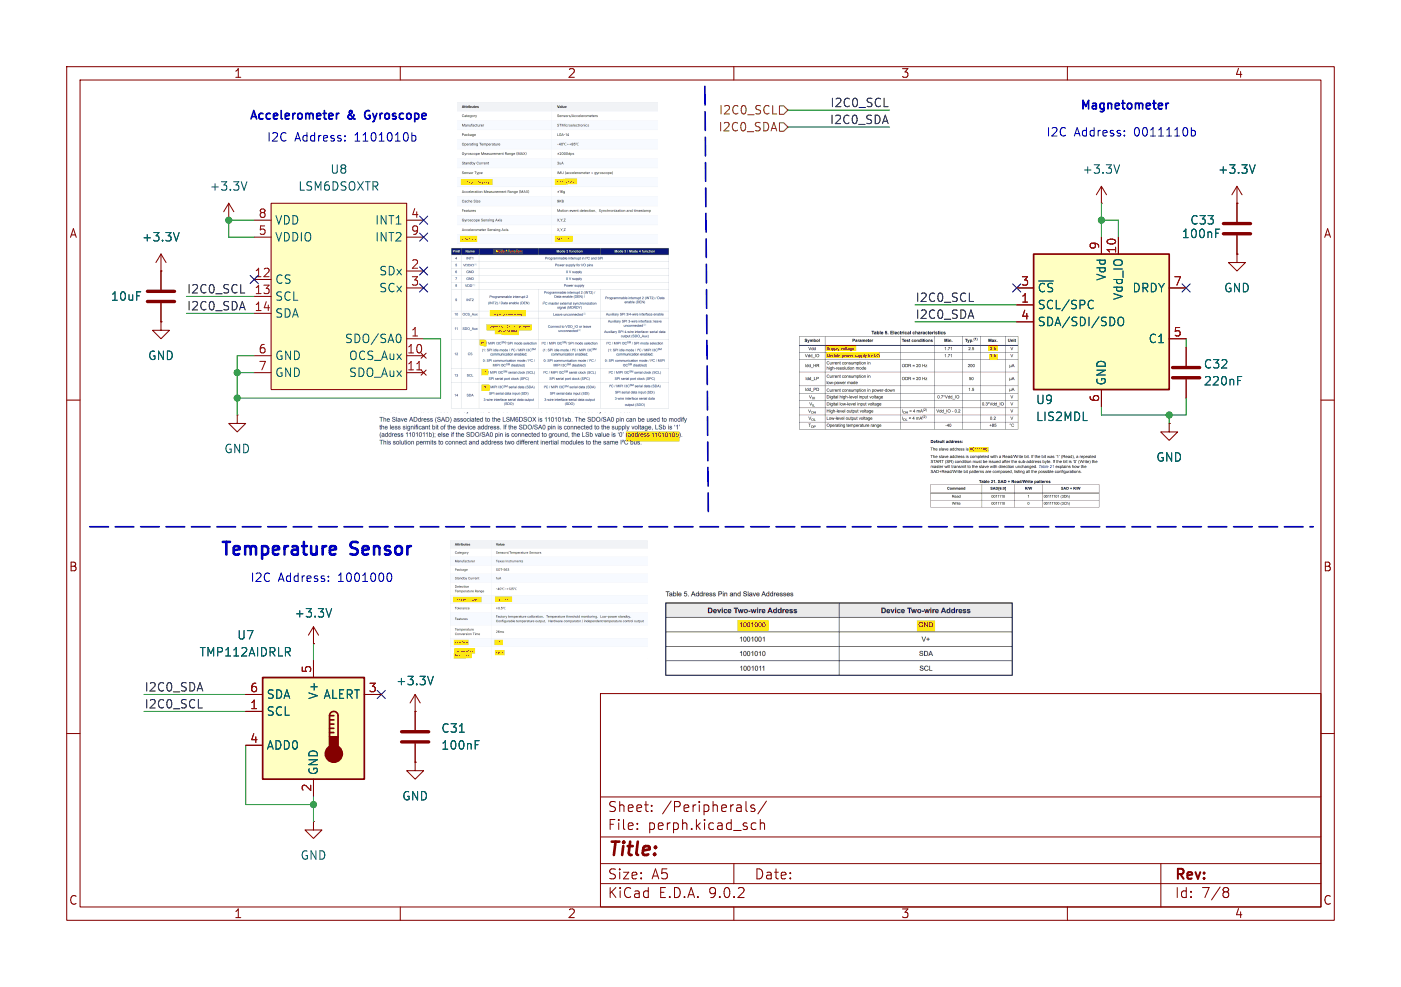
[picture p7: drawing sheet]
(kicad_sch
 (version 20250114)
 (generator "eeschema")
 (generator_version "9.0")
 (paper "A5")
 (lib_symbols
  (symbol "Device:C"
   (pin_numbers (hide yes))
   (pin_names
    (offset 0.254)) (exclude_from_sim no) (in_bom yes) (on_board yes)
   (property "Reference" "C" (at 0.635 2.54 0) (effects (font (size 1.27 1.27)) (justify left)))
   (property "Value" "C" (at 0.635 -2.54 0) (effects (font (size 1.27 1.27)) (justify left)))
   (property "Footprint" "" (at 0.9652 -3.81 0) (effects (font (size 1.27 1.27)) (hide yes)))
   (property "Datasheet" "~" (at 0 0 0) (effects (font (size 1.27 1.27)) (hide yes)))
   (property "Description" "Unpolarized capacitor" (at 0 0 0) (effects (font (size 1.27 1.27)) (hide yes)))
   (symbol "C_0_1"
    (polyline (pts (xy -2.032 0.762) (xy 2.032 0.762)) (stroke (width 0.508) (type default)) (fill (type none)))
    (polyline (pts (xy -2.032 -0.762) (xy 2.032 -0.762)) (stroke (width 0.508) (type default)) (fill (type none))))
   (symbol "C_1_1"
    (pin passive line (at 0 3.81 270) (length 2.794) (name "~" (effects (font (size 1.27 1.27)))) (number "1" (effects (font (size 1.27 1.27)))))
    (pin passive line (at 0 -3.81 90) (length 2.794) (name "~" (effects (font (size 1.27 1.27)))) (number "2" (effects (font (size 1.27 1.27))))))
   (embedded_fonts no))
  (symbol "Sensor_Magnetic:LIS2MDL" (exclude_from_sim no) (in_bom yes) (on_board yes)
   (property "Reference" "U" (at -8.89 11.43 0) (effects (font (size 1.27 1.27))))
   (property "Value" "LIS2MDL" (at 7.62 11.43 0) (effects (font (size 1.27 1.27))))
   (property "Footprint" "Package_LGA:LGA-12_2x2mm_P0.5mm" (at 30.48 -7.62 0) (effects (font (size 1.27 1.27)) (hide yes)))
   (property "Datasheet" "https://www.st.com/resource/en/datasheet/lis2mdl.pdf" (at 38.1 -10.16 0) (effects (font (size 1.27 1.27)) (hide yes)))
   (property "Description" "Ultra-low-power, 3-axis digital output magnetometer, LGA-12" (at 0 0 0) (effects (font (size 1.27 1.27)) (hide yes)))
   (symbol "LIS2MDL_0_1"
    (rectangle (start -10.16 10.16) (end 10.16 -10.16) (stroke (width 0.254) (type default)) (fill (type background))))
   (symbol "LIS2MDL_1_1"
    (pin input line (at -12.7 5.08 0) (length 2.54) (name "~{CS}" (effects (font (size 1.27 1.27)))) (number "3" (effects (font (size 1.27 1.27)))))
    (pin input line (at -12.7 2.54 0) (length 2.54) (name "SCL/SPC" (effects (font (size 1.27 1.27)))) (number "1" (effects (font (size 1.27 1.27)))))
    (pin bidirectional line (at -12.7 0 0) (length 2.54) (name "SDA/SDI/SDO" (effects (font (size 1.27 1.27)))) (number "4" (effects (font (size 1.27 1.27)))))
    (pin no_connect line (at -10.16 -5.08 0) (length 2.54) (hide yes) (name "NC" (effects (font (size 1.27 1.27)))) (number "2" (effects (font (size 1.27 1.27)))))
    (pin no_connect line (at -10.16 -7.62 0) (length 2.54) (hide yes) (name "NC" (effects (font (size 1.27 1.27)))) (number "11" (effects (font (size 1.27 1.27)))))
    (pin power_in line (at 0 12.7 270) (length 2.54) (name "Vdd" (effects (font (size 1.27 1.27)))) (number "9" (effects (font (size 1.27 1.27)))))
    (pin power_in line (at 0 -12.7 90) (length 2.54) (name "GND" (effects (font (size 1.27 1.27)))) (number "6" (effects (font (size 1.27 1.27)))))
    (pin passive line (at 0 -12.7 90) (length 2.54) (hide yes) (name "GND" (effects (font (size 1.27 1.27)))) (number "8" (effects (font (size 1.27 1.27)))))
    (pin power_in line (at 2.54 12.7 270) (length 2.54) (name "Vdd_IO" (effects (font (size 1.27 1.27)))) (number "10" (effects (font (size 1.27 1.27)))))
    (pin no_connect line (at 10.16 -7.62 180) (length 2.54) (hide yes) (name "NC" (effects (font (size 1.27 1.27)))) (number "12" (effects (font (size 1.27 1.27)))))
    (pin output line (at 12.7 5.08 180) (length 2.54) (name "DRDY" (effects (font (size 1.27 1.27)))) (number "7" (effects (font (size 1.27 1.27))))
    (alternate "INT" output line)
    (alternate "SDO" output line))
    (pin power_out line (at 12.7 -2.54 180) (length 2.54) (name "C1" (effects (font (size 1.27 1.27)))) (number "5" (effects (font (size 1.27 1.27))))))
   (embedded_fonts no))
  (symbol "Sensor_Temperature:TMP112xxDRL" (exclude_from_sim no) (in_bom yes) (on_board yes)
   (property "Reference" "U" (at -2.54 10.795 0) (effects (font (size 1.27 1.27)) (justify right)))
   (property "Value" "TMP112xxDRL" (at -2.54 8.89 0) (effects (font (size 1.27 1.27)) (justify right)))
   (property "Footprint" "Package_TO_SOT_SMD:SOT-563" (at 1.27 -8.89 0) (effects (font (size 1.27 1.27)) (justify left) (hide yes)))
   (property "Datasheet" "https://www.ti.com/lit/ds/symlink/tmp112.pdf" (at 1.27 -11.43 0) (effects (font (size 1.27 1.27)) (justify left) (hide yes)))
   (property "Description" "Digital Temperature Sensor with I2C/SMBus/Two-wire Interface, 12 bits, ±1°C, one-shot conversion, alert, nist traceable, SOT-563" (at 0 0 0) (effects (font (size 1.27 1.27)) (hide yes)))
   (symbol "TMP112xxDRL_0_1"
    (rectangle (start -7.62 7.62) (end 7.62 -7.62) (stroke (width 0.254) (type default)) (fill (type background))))
   (symbol "TMP112xxDRL_1_1"
    (polyline (pts (xy 2.413 1.905) (xy 2.413 -1.27)) (stroke (width 0.254) (type default)) (fill (type none)))
    (polyline (pts (xy 2.413 1.905) (xy 3.048 1.905)) (stroke (width 0.254) (type default)) (fill (type none)))
    (polyline (pts (xy 2.413 1.27) (xy 3.048 1.27)) (stroke (width 0.254) (type default)) (fill (type none)))
    (polyline (pts (xy 2.413 0.635) (xy 3.048 0.635)) (stroke (width 0.254) (type default)) (fill (type none)))
    (polyline (pts (xy 2.413 0) (xy 3.048 0)) (stroke (width 0.254) (type default)) (fill (type none)))
    (polyline (pts (xy 2.413 -0.635) (xy 3.048 -0.635)) (stroke (width 0.254) (type default)) (fill (type none)))
    (arc (start 2.413 1.905) (mid 3.048 2.5373) (end 3.683 1.905) (stroke (width 0.254) (type default)) (fill (type none)))
    (circle (center 3.048 -3.81) (radius 1.27) (stroke (width 0.254) (type default)) (fill (type outline)))
    (polyline (pts (xy 3.683 1.905) (xy 3.683 -1.27)) (stroke (width 0.254) (type default)) (fill (type none)))
    (rectangle (start 3.683 -3.175) (end 2.413 -1.27) (stroke (width 0.254) (type default)) (fill (type outline)))
    (pin bidirectional line (at -10.16 5.08 0) (length 2.54) (name "SDA" (effects (font (size 1.27 1.27)))) (number "6" (effects (font (size 1.27 1.27)))))
    (pin input line (at -10.16 2.54 0) (length 2.54) (name "SCL" (effects (font (size 1.27 1.27)))) (number "1" (effects (font (size 1.27 1.27)))))
    (pin input line (at -10.16 -2.54 0) (length 2.54) (name "ADD0" (effects (font (size 1.27 1.27)))) (number "4" (effects (font (size 1.27 1.27)))))
    (pin power_in line (at 0 10.16 270) (length 2.54) (name "V+" (effects (font (size 1.27 1.27)))) (number "5" (effects (font (size 1.27 1.27)))))
    (pin power_in line (at 0 -10.16 90) (length 2.54) (name "GND" (effects (font (size 1.27 1.27)))) (number "2" (effects (font (size 1.27 1.27)))))
    (pin open_collector line (at 10.16 5.08 180) (length 2.54) (name "ALERT" (effects (font (size 1.27 1.27)))) (number "3" (effects (font (size 1.27 1.27))))))
   (embedded_fonts no))
  (symbol "cadence carrier custom symbols:LSM6DSO" (exclude_from_sim no) (in_bom yes) (on_board yes)
   (property "Reference" "U8" (at 0 2.54 0) (effects (font (size 1.27 1.27))))
   (property "Value" "LSM6DSOXTR" (at 0 0 0) (effects (font (size 1.27 1.27))))
   (property "Footprint" "Footprints:LGA-14_L3.0-W2.5-P0.50-TL" (at 0 0 0) (effects (font (size 1.27 1.27)) (hide yes)))
   (property "Datasheet" "" (at 0 0 0) (effects (font (size 1.27 1.27)) (hide yes)))
   (property "Description" "" (at 0 0 0) (effects (font (size 1.27 1.27)) (hide yes)))
   (symbol "LSM6DSO_1_1"
    (rectangle (start -10.16 -2.54) (end 10.16 -30.48) (stroke (width 0) (type solid)) (fill (type background)))
    (pin power_in line (at -12.7 -5.08 0) (length 2.54) (name "VDD" (effects (font (size 1.27 1.27)))) (number "8" (effects (font (size 1.27 1.27)))))
    (pin power_in line (at -12.7 -7.62 0) (length 2.54) (name "VDDIO" (effects (font (size 1.27 1.27)))) (number "5" (effects (font (size 1.27 1.27)))))
    (pin input line (at -12.7 -13.97 0) (length 2.54) (name "CS" (effects (font (size 1.27 1.27)))) (number "12" (effects (font (size 1.27 1.27)))))
    (pin bidirectional line (at -12.7 -16.51 0) (length 2.54) (name "SCL" (effects (font (size 1.27 1.27)))) (number "13" (effects (font (size 1.27 1.27)))))
    (pin bidirectional line (at -12.7 -19.05 0) (length 2.54) (name "SDA" (effects (font (size 1.27 1.27)))) (number "14" (effects (font (size 1.27 1.27)))))
    (pin power_in line (at -12.7 -25.4 0) (length 2.54) (name "GND" (effects (font (size 1.27 1.27)))) (number "6" (effects (font (size 1.27 1.27)))))
    (pin power_in line (at -12.7 -27.94 0) (length 2.54) (name "GND" (effects (font (size 1.27 1.27)))) (number "7" (effects (font (size 1.27 1.27)))))
    (pin input line (at 12.7 -5.08 180) (length 2.54) (name "INT1" (effects (font (size 1.27 1.27)))) (number "4" (effects (font (size 1.27 1.27)))))
    (pin input line (at 12.7 -7.62 180) (length 2.54) (name "INT2" (effects (font (size 1.27 1.27)))) (number "9" (effects (font (size 1.27 1.27)))))
    (pin bidirectional line (at 12.7 -12.7 180) (length 2.54) (name "SDx" (effects (font (size 1.27 1.27)))) (number "2" (effects (font (size 1.27 1.27)))))
    (pin bidirectional line (at 12.7 -15.24 180) (length 2.54) (name "SCx" (effects (font (size 1.27 1.27)))) (number "3" (effects (font (size 1.27 1.27)))))
    (pin input line (at 12.7 -22.86 180) (length 2.54) (name "SDO/SA0" (effects (font (size 1.27 1.27)))) (number "1" (effects (font (size 1.27 1.27)))))
    (pin no_connect line (at 12.7 -25.4 180) (length 2.54) (name "OCS_Aux" (effects (font (size 1.27 1.27)))) (number "10" (effects (font (size 1.27 1.27)))))
    (pin no_connect line (at 12.7 -27.94 180) (length 2.54) (name "SDO_Aux" (effects (font (size 1.27 1.27)))) (number "11" (effects (font (size 1.27 1.27))))))
   (embedded_fonts no))
  (symbol "power:+3.3V"
   (power)
   (pin_numbers (hide yes))
   (pin_names
    (offset 0) (hide yes)) (exclude_from_sim no) (in_bom yes) (on_board yes)
   (property "Reference" "#PWR" (at 0 -3.81 0) (effects (font (size 1.27 1.27)) (hide yes)))
   (property "Value" "+3.3V" (at 0 3.556 0) (effects (font (size 1.27 1.27))))
   (property "Footprint" "" (at 0 0 0) (effects (font (size 1.27 1.27)) (hide yes)))
   (property "Datasheet" "" (at 0 0 0) (effects (font (size 1.27 1.27)) (hide yes)))
   (property "Description" "Power symbol creates a global label with name \"+3.3V\"" (at 0 0 0) (effects (font (size 1.27 1.27)) (hide yes)))
   (symbol "+3.3V_0_1"
    (polyline (pts (xy -0.762 1.27) (xy 0 2.54)) (stroke (width 0) (type default)) (fill (type none)))
    (polyline (pts (xy 0 2.54) (xy 0.762 1.27)) (stroke (width 0) (type default)) (fill (type none)))
    (polyline (pts (xy 0 0) (xy 0 2.54)) (stroke (width 0) (type default)) (fill (type none))))
   (symbol "+3.3V_1_1"
    (pin power_in line (at 0 0 90) (length 0) (name "~" (effects (font (size 1.27 1.27)))) (number "1" (effects (font (size 1.27 1.27))))))
   (embedded_fonts no))
  (symbol "power:GND"
   (power)
   (pin_numbers (hide yes))
   (pin_names
    (offset 0) (hide yes)) (exclude_from_sim no) (in_bom yes) (on_board yes)
   (property "Reference" "#PWR" (at 0 -6.35 0) (effects (font (size 1.27 1.27)) (hide yes)))
   (property "Value" "GND" (at 0 -3.81 0) (effects (font (size 1.27 1.27))))
   (property "Footprint" "" (at 0 0 0) (effects (font (size 1.27 1.27)) (hide yes)))
   (property "Datasheet" "" (at 0 0 0) (effects (font (size 1.27 1.27)) (hide yes)))
   (property "Description" "Power symbol creates a global label with name \"GND\" , ground" (at 0 0 0) (effects (font (size 1.27 1.27)) (hide yes)))
   (symbol "GND_0_1"
    (polyline (pts (xy 0 0) (xy 0 -1.27) (xy 1.27 -1.27) (xy 0 -2.54) (xy -1.27 -1.27) (xy 0 -1.27)) (stroke (width 0) (type default)) (fill (type none))))
   (symbol "GND_1_1"
    (pin power_in line (at 0 0 270) (length 0) (name "~" (effects (font (size 1.27 1.27)))) (number "1" (effects (font (size 1.27 1.27))))))
   (embedded_fonts no)))
 (text "Temperature Sensor"
  (exclude_from_sim no)
  (at 47.498 82.55 0)
  (effects (font (size 1.905 1.905) (thickness 0.381)
    (bold yes))))
 (text "I2C Address: 0011110b"
  (exclude_from_sim no)
  (at 168.148 20.066 0)
  (effects (font (size 1.27 1.27))))
 (text "Accelerometer & Gyroscope"
  (exclude_from_sim no)
  (at 50.8 17.526 0)
  (effects (font (size 1.27 1.27) (thickness 0.254)
    (bold yes))))
 (text "Magnetometer"
  (exclude_from_sim no)
  (at 168.656 16.002 0)
  (effects (font (size 1.27 1.27) (thickness 0.254)
    (bold yes))))
 (text "I2C Address: 1001000"
  (exclude_from_sim no)
  (at 48.26 86.868 0)
  (effects (font (size 1.27 1.27))))
 (text "I2C Address: 1101010b"
  (exclude_from_sim no)
  (at 51.308 20.828 0)
  (effects (font (size 1.27 1.27))))
 (junction
  (at 35.56 59.69)
  (diameter 0)
  (color 0 0 0 0))
 (junction
  (at 35.56 55.88)
  (diameter 0)
  (color 0 0 0 0))
 (junction
  (at 175.26 62.23)
  (diameter 0)
  (color 0 0 0 0))
 (junction
  (at 46.99 120.65)
  (diameter 0)
  (color 0 0 0 0))
 (junction
  (at 34.29 33.02)
  (diameter 0)
  (color 0 0 0 0))
 (junction
  (at 165.1 33.02)
  (diameter 0)
  (color 0 0 0 0))
 (no_connect
  (at 63.5 33.02))
 (no_connect
  (at 152.4 43.18))
 (no_connect
  (at 63.5 35.56))
 (no_connect
  (at 38.1 41.91))
 (no_connect
  (at 63.5 40.64))
 (no_connect
  (at 177.8 43.18))
 (no_connect
  (at 57.15 104.14))
 (no_connect
  (at 63.5 43.18))
 (wire
  (pts (xy 133.35 16.51) (xy 118.11 16.51))
  (stroke (width 0) (type default)))
 (wire
  (pts (xy 175.26 63.5) (xy 175.26 62.23))
  (stroke (width 0) (type default)))
 (wire
  (pts (xy 27.94 46.99) (xy 38.1 46.99))
  (stroke (width 0) (type default)))
 (wire
  (pts (xy 165.1 33.02) (xy 167.64 33.02))
  (stroke (width 0) (type default)))
 (wire
  (pts (xy 177.8 62.23) (xy 177.8 59.69))
  (stroke (width 0) (type default)))
 (wire
  (pts (xy 21.59 106.68) (xy 36.83 106.68))
  (stroke (width 0) (type default)))
 (wire
  (pts (xy 46.99 120.65) (xy 46.99 123.19))
  (stroke (width 0) (type default)))
 (wire
  (pts (xy 177.8 50.8) (xy 177.8 52.07))
  (stroke (width 0) (type default)))
 (wire
  (pts (xy 137.16 48.26) (xy 152.4 48.26))
  (stroke (width 0) (type default)))
 (polyline
  (pts (xy 13.462 78.994) (xy 196.85 78.994))
  (stroke (width 0.254) (type dash)))
 (wire
  (pts (xy 167.64 33.02) (xy 167.64 35.56))
  (stroke (width 0) (type default)))
 (wire
  (pts (xy 63.5 50.8) (xy 66.04 50.8))
  (stroke (width 0) (type default)))
 (wire
  (pts (xy 34.29 35.56) (xy 34.29 33.02))
  (stroke (width 0) (type default)))
 (wire
  (pts (xy 165.1 33.02) (xy 165.1 35.56))
  (stroke (width 0) (type default)))
 (wire
  (pts (xy 165.1 60.96) (xy 165.1 62.23))
  (stroke (width 0) (type default)))
 (wire
  (pts (xy 36.83 120.65) (xy 46.99 120.65))
  (stroke (width 0) (type default)))
 (wire
  (pts (xy 165.1 30.48) (xy 165.1 33.02))
  (stroke (width 0) (type default)))
 (wire
  (pts (xy 46.99 96.52) (xy 46.99 99.06))
  (stroke (width 0) (type default)))
 (wire
  (pts (xy 21.59 104.14) (xy 36.83 104.14))
  (stroke (width 0) (type default)))
 (wire
  (pts (xy 35.56 55.88) (xy 38.1 55.88))
  (stroke (width 0) (type default)))
 (wire
  (pts (xy 137.16 45.72) (xy 152.4 45.72))
  (stroke (width 0) (type default)))
 (wire
  (pts (xy 36.83 111.76) (xy 36.83 120.65))
  (stroke (width 0) (type default)))
 (wire
  (pts (xy 35.56 55.88) (xy 35.56 53.34))
  (stroke (width 0) (type default)))
 (wire
  (pts (xy 165.1 62.23) (xy 175.26 62.23))
  (stroke (width 0) (type default)))
 (wire
  (pts (xy 133.35 19.05) (xy 118.11 19.05))
  (stroke (width 0) (type default)))
 (wire
  (pts (xy 35.56 53.34) (xy 38.1 53.34))
  (stroke (width 0) (type default)))
 (polyline
  (pts (xy 105.664 12.954) (xy 106.172 76.962))
  (stroke (width 0.254) (type dash)))
 (wire
  (pts (xy 46.99 119.38) (xy 46.99 120.65))
  (stroke (width 0) (type default)))
 (wire
  (pts (xy 35.56 59.69) (xy 35.56 55.88))
  (stroke (width 0) (type default)))
 (wire
  (pts (xy 38.1 35.56) (xy 34.29 35.56))
  (stroke (width 0) (type default)))
 (wire
  (pts (xy 35.56 59.69) (xy 66.04 59.69))
  (stroke (width 0) (type default)))
 (wire
  (pts (xy 175.26 62.23) (xy 177.8 62.23))
  (stroke (width 0) (type default)))
 (wire
  (pts (xy 66.04 50.8) (xy 66.04 59.69))
  (stroke (width 0) (type default)))
 (wire
  (pts (xy 35.56 62.23) (xy 35.56 59.69))
  (stroke (width 0) (type default)))
 (wire
  (pts (xy 34.29 33.02) (xy 38.1 33.02))
  (stroke (width 0) (type default)))
 (wire
  (pts (xy 27.94 44.45) (xy 38.1 44.45))
  (stroke (width 0) (type default)))
 (image
  (at 298.958 75.438)
  (scale 0.515808)
  (data))
 (image
  (at 80.01 64.516)
  (scale 0.263315)
  (data))
 (image
  (at 125.73 94.996)
  (scale 0.284597)
  (data))
 (image
  (at 82.296 89.916)
  (scale 0.139221)
  (data))
 (image
  (at 83.566 25.908)
  (scale 0.154932)
  (data))
 (image
  (at 83.82 49.276)
  (scale 0.162019)
  (data))
 (image
  (at 152.4 71.12)
  (scale 0.138695)
  (data))
 (image
  (at 136.144 56.896)
  (scale 0.158055)
  (data))
 (label "I2C0_SCL"
  (at 21.59 106.68 0)
  (effects (font (size 1.27 1.27)) (justify left bottom)))
 (label "I2C0_SDA"
  (at 137.16 48.26 0)
  (effects (font (size 1.27 1.27)) (justify left bottom)))
 (label "I2C0_SDA"
  (at 27.94 46.99 0)
  (effects (font (size 1.27 1.27)) (justify left bottom)))
 (label "I2C0_SCL"
  (at 133.35 16.51 180)
  (effects (font (size 1.27 1.27)) (justify right bottom)))
 (label "I2C0_SCL"
  (at 27.94 44.45 0)
  (effects (font (size 1.27 1.27)) (justify left bottom)))
 (label "I2C0_SCL"
  (at 137.16 45.72 0)
  (effects (font (size 1.27 1.27)) (justify left bottom)))
 (label "I2C0_SDA"
  (at 21.59 104.14 0)
  (effects (font (size 1.27 1.27)) (justify left bottom)))
 (label "I2C0_SDA"
  (at 133.35 19.05 180)
  (effects (font (size 1.27 1.27)) (justify right bottom)))
 (hierarchical_label "I2C0_SCL"
  (shape input)
  (at 118.11 16.51 180)
  (effects (font (size 1.27 1.27)) (justify right)))
 (hierarchical_label "I2C0_SDA"
  (shape input)
  (at 118.11 19.05 180)
  (effects (font (size 1.27 1.27)) (justify right)))
 (symbol
  (lib_id "power:+3.3V")
  (at 185.42 30.48 0)
  (unit 1)
  (exclude_from_sim no)
  (in_bom yes)
  (on_board yes)
  (dnp no)
  (fields_autoplaced yes)
  (property "Reference" "#PWR0116" (at 185.42 34.29 0) (effects (font (size 1.27 1.27)) (hide yes)))
  (property "Value" "+3.3V" (at 185.42 25.4 0) (effects (font (size 1.27 1.27))))
  (property "Footprint" "" (at 185.42 30.48 0) (effects (font (size 1.27 1.27)) (hide yes)))
  (property "Datasheet" "" (at 185.42 30.48 0) (effects (font (size 1.27 1.27)) (hide yes)))
  (property "Description" "Power symbol creates a global label with name \"+3.3V\"" (at 185.42 30.48 0) (effects (font (size 1.27 1.27)) (hide yes)))
  (pin "1"))
 (symbol
  (lib_id "power:+3.3V")
  (at 165.1 30.48 0)
  (unit 1)
  (exclude_from_sim no)
  (in_bom yes)
  (on_board yes)
  (dnp no)
  (fields_autoplaced yes)
  (property "Reference" "#PWR0114" (at 165.1 34.29 0) (effects (font (size 1.27 1.27)) (hide yes)))
  (property "Value" "+3.3V" (at 165.1 25.4 0) (effects (font (size 1.27 1.27))))
  (property "Footprint" "" (at 165.1 30.48 0) (effects (font (size 1.27 1.27)) (hide yes)))
  (property "Datasheet" "" (at 165.1 30.48 0) (effects (font (size 1.27 1.27)) (hide yes)))
  (property "Description" "Power symbol creates a global label with name \"+3.3V\"" (at 165.1 30.48 0) (effects (font (size 1.27 1.27)) (hide yes)))
  (pin "1"))
 (symbol
  (lib_id "power:+3.3V")
  (at 34.29 33.02 0)
  (unit 1)
  (exclude_from_sim no)
  (in_bom yes)
  (on_board yes)
  (dnp no)
  (fields_autoplaced yes)
  (property "Reference" "#PWR0108" (at 34.29 36.83 0) (effects (font (size 1.27 1.27)) (hide yes)))
  (property "Value" "+3.3V" (at 34.29 27.94 0) (effects (font (size 1.27 1.27))))
  (property "Footprint" "" (at 34.29 33.02 0) (effects (font (size 1.27 1.27)) (hide yes)))
  (property "Datasheet" "" (at 34.29 33.02 0) (effects (font (size 1.27 1.27)) (hide yes)))
  (property "Description" "Power symbol creates a global label with name \"+3.3V\"" (at 34.29 33.02 0) (effects (font (size 1.27 1.27)) (hide yes)))
  (pin "1"))
 (symbol
  (lib_id "cadence carrier custom symbols:LSM6DSO")
  (at 50.8 27.94 0)
  (unit 1)
  (exclude_from_sim no)
  (in_bom yes)
  (on_board yes)
  (dnp no)
  (fields_autoplaced yes)
  (property "Reference" "U8" (at 50.8 25.4 0) (effects (font (size 1.27 1.27))))
  (property "Value" "LSM6DSOXTR" (at 50.8 27.94 0) (effects (font (size 1.27 1.27))))
  (property "Footprint" "Footprints:LGA-14_L3.0-W2.5-P0.50-TL" (at 50.8 27.94 0) (effects (font (size 1.27 1.27)) (hide yes)))
  (property "Datasheet" "" (at 50.8 27.94 0) (effects (font (size 1.27 1.27)) (hide yes)))
  (property "Description" "" (at 50.8 27.94 0) (effects (font (size 1.27 1.27)) (hide yes)))
  (pin "14")
  (pin "5")
  (pin "6")
  (pin "8")
  (pin "1")
  (pin "12")
  (pin "13")
  (pin "2")
  (pin "10")
  (pin "11")
  (pin "7")
  (pin "9")
  (pin "3")
  (pin "4"))
 (symbol
  (lib_id "Sensor_Temperature:TMP112xxDRL")
  (at 46.99 109.22 0)
  (unit 1)
  (exclude_from_sim no)
  (in_bom yes)
  (on_board yes)
  (dnp no)
  (property "Reference" "U7" (at 36.83 95.25 0) (effects (font (size 1.27 1.27))))
  (property "Value" "TMP112AIDRLR" (at 36.83 97.79 0) (effects (font (size 1.27 1.27))))
  (property "Footprint" "Package_TO_SOT_SMD:SOT-563" (at 48.26 118.11 0) (effects (font (size 1.27 1.27)) (justify left) (hide yes)))
  (property "Datasheet" "https://www.ti.com/lit/ds/symlink/tmp112.pdf" (at 48.26 120.65 0) (effects (font (size 1.27 1.27)) (justify left) (hide yes)))
  (property "Description" "Digital Temperature Sensor with I2C/SMBus/Two-wire Interface, 12 bits, ±1°C, one-shot conversion, alert, nist traceable, SOT-563" (at 46.99 109.22 0) (effects (font (size 1.27 1.27)) (hide yes)))
  (pin "5")
  (pin "1")
  (pin "4")
  (pin "2")
  (pin "3")
  (pin "6"))
 (symbol
  (lib_id "Device:C")
  (at 24.13 44.45 0)
  (unit 1)
  (exclude_from_sim no)
  (in_bom yes)
  (on_board yes)
  (dnp no)
  (property "Reference" "C30" (at 17.018 43.18 0) (effects (font (size 1.27 1.27)) (justify left) (hide yes)))
  (property "Value" "10uF" (at 16.51 44.45 0) (effects (font (size 1.27 1.27)) (justify left)))
  (property "Footprint" "Capacitor_SMD:C_0603_1608Metric" (at 25.0952 48.26 0) (effects (font (size 1.27 1.27)) (hide yes)))
  (property "Datasheet" "~" (at 24.13 44.45 0) (effects (font (size 1.27 1.27)) (hide yes)))
  (property "Description" "Unpolarized capacitor" (at 24.13 44.45 0) (effects (font (size 1.27 1.27)) (hide yes)))
  (pin "1")
  (pin "2"))
 (symbol
  (lib_id "power:GND")
  (at 46.99 123.19 0)
  (unit 1)
  (exclude_from_sim no)
  (in_bom yes)
  (on_board yes)
  (dnp no)
  (fields_autoplaced yes)
  (property "Reference" "#PWR0111" (at 46.99 129.54 0) (effects (font (size 1.27 1.27)) (hide yes)))
  (property "Value" "GND" (at 46.99 128.27 0) (effects (font (size 1.27 1.27))))
  (property "Footprint" "" (at 46.99 123.19 0) (effects (font (size 1.27 1.27)) (hide yes)))
  (property "Datasheet" "" (at 46.99 123.19 0) (effects (font (size 1.27 1.27)) (hide yes)))
  (property "Description" "Power symbol creates a global label with name \"GND\" , ground" (at 46.99 123.19 0) (effects (font (size 1.27 1.27)) (hide yes)))
  (pin "1"))
 (symbol
  (lib_id "Device:C")
  (at 185.42 34.29 0)
  (unit 1)
  (exclude_from_sim no)
  (in_bom yes)
  (on_board yes)
  (dnp no)
  (property "Reference" "C33" (at 178.308 33.02 0) (effects (font (size 1.27 1.27)) (justify left)))
  (property "Value" "100nF" (at 177.038 35.052 0) (effects (font (size 1.27 1.27)) (justify left)))
  (property "Footprint" "Capacitor_SMD:C_0603_1608Metric" (at 186.3852 38.1 0) (effects (font (size 1.27 1.27)) (hide yes)))
  (property "Datasheet" "~" (at 185.42 34.29 0) (effects (font (size 1.27 1.27)) (hide yes)))
  (property "Description" "Unpolarized capacitor" (at 185.42 34.29 0) (effects (font (size 1.27 1.27)) (hide yes)))
  (pin "1")
  (pin "2"))
 (symbol
  (lib_id "Sensor_Magnetic:LIS2MDL")
  (at 165.1 48.26 0)
  (unit 1)
  (exclude_from_sim no)
  (in_bom yes)
  (on_board yes)
  (dnp no)
  (property "Reference" "U9" (at 155.194 59.944 0) (effects (font (size 1.27 1.27)) (justify left)))
  (property "Value" "LIS2MDL" (at 155.194 62.484 0) (effects (font (size 1.27 1.27)) (justify left)))
  (property "Footprint" "Package_LGA:LGA-12_2x2mm_P0.5mm" (at 195.58 55.88 0) (effects (font (size 1.27 1.27)) (hide yes)))
  (property "Datasheet" "https://www.st.com/resource/en/datasheet/lis2mdl.pdf" (at 203.2 58.42 0) (effects (font (size 1.27 1.27)) (hide yes)))
  (property "Description" "Ultra-low-power, 3-axis digital output magnetometer, LGA-12" (at 165.1 48.26 0) (effects (font (size 1.27 1.27)) (hide yes)))
  (pin "1")
  (pin "3")
  (pin "9")
  (pin "8")
  (pin "12")
  (pin "5")
  (pin "4")
  (pin "2")
  (pin "11")
  (pin "6")
  (pin "10")
  (pin "7"))
 (symbol
  (lib_id "power:GND")
  (at 24.13 48.26 0)
  (unit 1)
  (exclude_from_sim no)
  (in_bom yes)
  (on_board yes)
  (dnp no)
  (fields_autoplaced yes)
  (property "Reference" "#PWR0107" (at 24.13 54.61 0) (effects (font (size 1.27 1.27)) (hide yes)))
  (property "Value" "GND" (at 24.13 53.34 0) (effects (font (size 1.27 1.27))))
  (property "Footprint" "" (at 24.13 48.26 0) (effects (font (size 1.27 1.27)) (hide yes)))
  (property "Datasheet" "" (at 24.13 48.26 0) (effects (font (size 1.27 1.27)) (hide yes)))
  (property "Description" "Power symbol creates a global label with name \"GND\" , ground" (at 24.13 48.26 0) (effects (font (size 1.27 1.27)) (hide yes)))
  (pin "1"))
 (symbol
  (lib_id "Device:C")
  (at 62.23 110.49 0)
  (unit 1)
  (exclude_from_sim no)
  (in_bom yes)
  (on_board yes)
  (dnp no)
  (fields_autoplaced yes)
  (property "Reference" "C31" (at 66.04 109.2199 0) (effects (font (size 1.27 1.27)) (justify left)))
  (property "Value" "100nF" (at 66.04 111.7599 0) (effects (font (size 1.27 1.27)) (justify left)))
  (property "Footprint" "Capacitor_SMD:C_0603_1608Metric" (at 63.1952 114.3 0) (effects (font (size 1.27 1.27)) (hide yes)))
  (property "Datasheet" "~" (at 62.23 110.49 0) (effects (font (size 1.27 1.27)) (hide yes)))
  (property "Description" "Unpolarized capacitor" (at 62.23 110.49 0) (effects (font (size 1.27 1.27)) (hide yes)))
  (pin "1")
  (pin "2"))
 (symbol
  (lib_id "power:GND")
  (at 175.26 63.5 0)
  (unit 1)
  (exclude_from_sim no)
  (in_bom yes)
  (on_board yes)
  (dnp no)
  (fields_autoplaced yes)
  (property "Reference" "#PWR0115" (at 175.26 69.85 0) (effects (font (size 1.27 1.27)) (hide yes)))
  (property "Value" "GND" (at 175.26 68.58 0) (effects (font (size 1.27 1.27))))
  (property "Footprint" "" (at 175.26 63.5 0) (effects (font (size 1.27 1.27)) (hide yes)))
  (property "Datasheet" "" (at 175.26 63.5 0) (effects (font (size 1.27 1.27)) (hide yes)))
  (property "Description" "Power symbol creates a global label with name \"GND\" , ground" (at 175.26 63.5 0) (effects (font (size 1.27 1.27)) (hide yes)))
  (pin "1"))
 (symbol
  (lib_id "power:GND")
  (at 185.42 38.1 0)
  (unit 1)
  (exclude_from_sim no)
  (in_bom yes)
  (on_board yes)
  (dnp no)
  (fields_autoplaced yes)
  (property "Reference" "#PWR0117" (at 185.42 44.45 0) (effects (font (size 1.27 1.27)) (hide yes)))
  (property "Value" "GND" (at 185.42 43.18 0) (effects (font (size 1.27 1.27))))
  (property "Footprint" "" (at 185.42 38.1 0) (effects (font (size 1.27 1.27)) (hide yes)))
  (property "Datasheet" "" (at 185.42 38.1 0) (effects (font (size 1.27 1.27)) (hide yes)))
  (property "Description" "Power symbol creates a global label with name \"GND\" , ground" (at 185.42 38.1 0) (effects (font (size 1.27 1.27)) (hide yes)))
  (pin "1"))
 (symbol
  (lib_id "power:+3.3V")
  (at 62.23 106.68 0)
  (unit 1)
  (exclude_from_sim no)
  (in_bom yes)
  (on_board yes)
  (dnp no)
  (property "Reference" "#PWR0112" (at 62.23 110.49 0) (effects (font (size 1.27 1.27)) (hide yes)))
  (property "Value" "+3.3V" (at 62.23 102.108 0) (effects (font (size 1.27 1.27))))
  (property "Footprint" "" (at 62.23 106.68 0) (effects (font (size 1.27 1.27)) (hide yes)))
  (property "Datasheet" "" (at 62.23 106.68 0) (effects (font (size 1.27 1.27)) (hide yes)))
  (property "Description" "Power symbol creates a global label with name \"+3.3V\"" (at 62.23 106.68 0) (effects (font (size 1.27 1.27)) (hide yes)))
  (pin "1"))
 (symbol
  (lib_id "power:+3.3V")
  (at 46.99 96.52 0)
  (unit 1)
  (exclude_from_sim no)
  (in_bom yes)
  (on_board yes)
  (dnp no)
  (property "Reference" "#PWR0110" (at 46.99 100.33 0) (effects (font (size 1.27 1.27)) (hide yes)))
  (property "Value" "+3.3V" (at 46.99 91.948 0) (effects (font (size 1.27 1.27))))
  (property "Footprint" "" (at 46.99 96.52 0) (effects (font (size 1.27 1.27)) (hide yes)))
  (property "Datasheet" "" (at 46.99 96.52 0) (effects (font (size 1.27 1.27)) (hide yes)))
  (property "Description" "Power symbol creates a global label with name \"+3.3V\"" (at 46.99 96.52 0) (effects (font (size 1.27 1.27)) (hide yes)))
  (pin "1"))
 (symbol
  (lib_id "power:+3.3V")
  (at 24.13 40.64 0)
  (unit 1)
  (exclude_from_sim no)
  (in_bom yes)
  (on_board yes)
  (dnp no)
  (fields_autoplaced yes)
  (property "Reference" "#PWR0106" (at 24.13 44.45 0) (effects (font (size 1.27 1.27)) (hide yes)))
  (property "Value" "+3.3V" (at 24.13 35.56 0) (effects (font (size 1.27 1.27))))
  (property "Footprint" "" (at 24.13 40.64 0) (effects (font (size 1.27 1.27)) (hide yes)))
  (property "Datasheet" "" (at 24.13 40.64 0) (effects (font (size 1.27 1.27)) (hide yes)))
  (property "Description" "Power symbol creates a global label with name \"+3.3V\"" (at 24.13 40.64 0) (effects (font (size 1.27 1.27)) (hide yes)))
  (pin "1"))
 (symbol
  (lib_id "power:GND")
  (at 62.23 114.3 0)
  (unit 1)
  (exclude_from_sim no)
  (in_bom yes)
  (on_board yes)
  (dnp no)
  (fields_autoplaced yes)
  (property "Reference" "#PWR0113" (at 62.23 120.65 0) (effects (font (size 1.27 1.27)) (hide yes)))
  (property "Value" "GND" (at 62.23 119.38 0) (effects (font (size 1.27 1.27))))
  (property "Footprint" "" (at 62.23 114.3 0) (effects (font (size 1.27 1.27)) (hide yes)))
  (property "Datasheet" "" (at 62.23 114.3 0) (effects (font (size 1.27 1.27)) (hide yes)))
  (property "Description" "Power symbol creates a global label with name \"GND\" , ground" (at 62.23 114.3 0) (effects (font (size 1.27 1.27)) (hide yes)))
  (pin "1"))
 (symbol
  (lib_id "power:GND")
  (at 35.56 62.23 0)
  (unit 1)
  (exclude_from_sim no)
  (in_bom yes)
  (on_board yes)
  (dnp no)
  (fields_autoplaced yes)
  (property "Reference" "#PWR0109" (at 35.56 68.58 0) (effects (font (size 1.27 1.27)) (hide yes)))
  (property "Value" "GND" (at 35.56 67.31 0) (effects (font (size 1.27 1.27))))
  (property "Footprint" "" (at 35.56 62.23 0) (effects (font (size 1.27 1.27)) (hide yes)))
  (property "Datasheet" "" (at 35.56 62.23 0) (effects (font (size 1.27 1.27)) (hide yes)))
  (property "Description" "Power symbol creates a global label with name \"GND\" , ground" (at 35.56 62.23 0) (effects (font (size 1.27 1.27)) (hide yes)))
  (pin "1"))
 (symbol
  (lib_id "Device:C")
  (at 177.8 55.88 0)
  (unit 1)
  (exclude_from_sim no)
  (in_bom yes)
  (on_board yes)
  (dnp no)
  (property "Reference" "C32" (at 180.34 54.61 0) (effects (font (size 1.27 1.27)) (justify left)))
  (property "Value" "220nF" (at 180.34 57.15 0) (effects (font (size 1.27 1.27)) (justify left)))
  (property "Footprint" "Capacitor_SMD:C_0603_1608Metric" (at 178.7652 59.69 0) (effects (font (size 1.27 1.27)) (hide yes)))
  (property "Datasheet" "~" (at 177.8 55.88 0) (effects (font (size 1.27 1.27)) (hide yes)))
  (property "Description" "Unpolarized capacitor" (at 177.8 55.88 0) (effects (font (size 1.27 1.27)) (hide yes)))
  (pin "1")
  (pin "2")))
